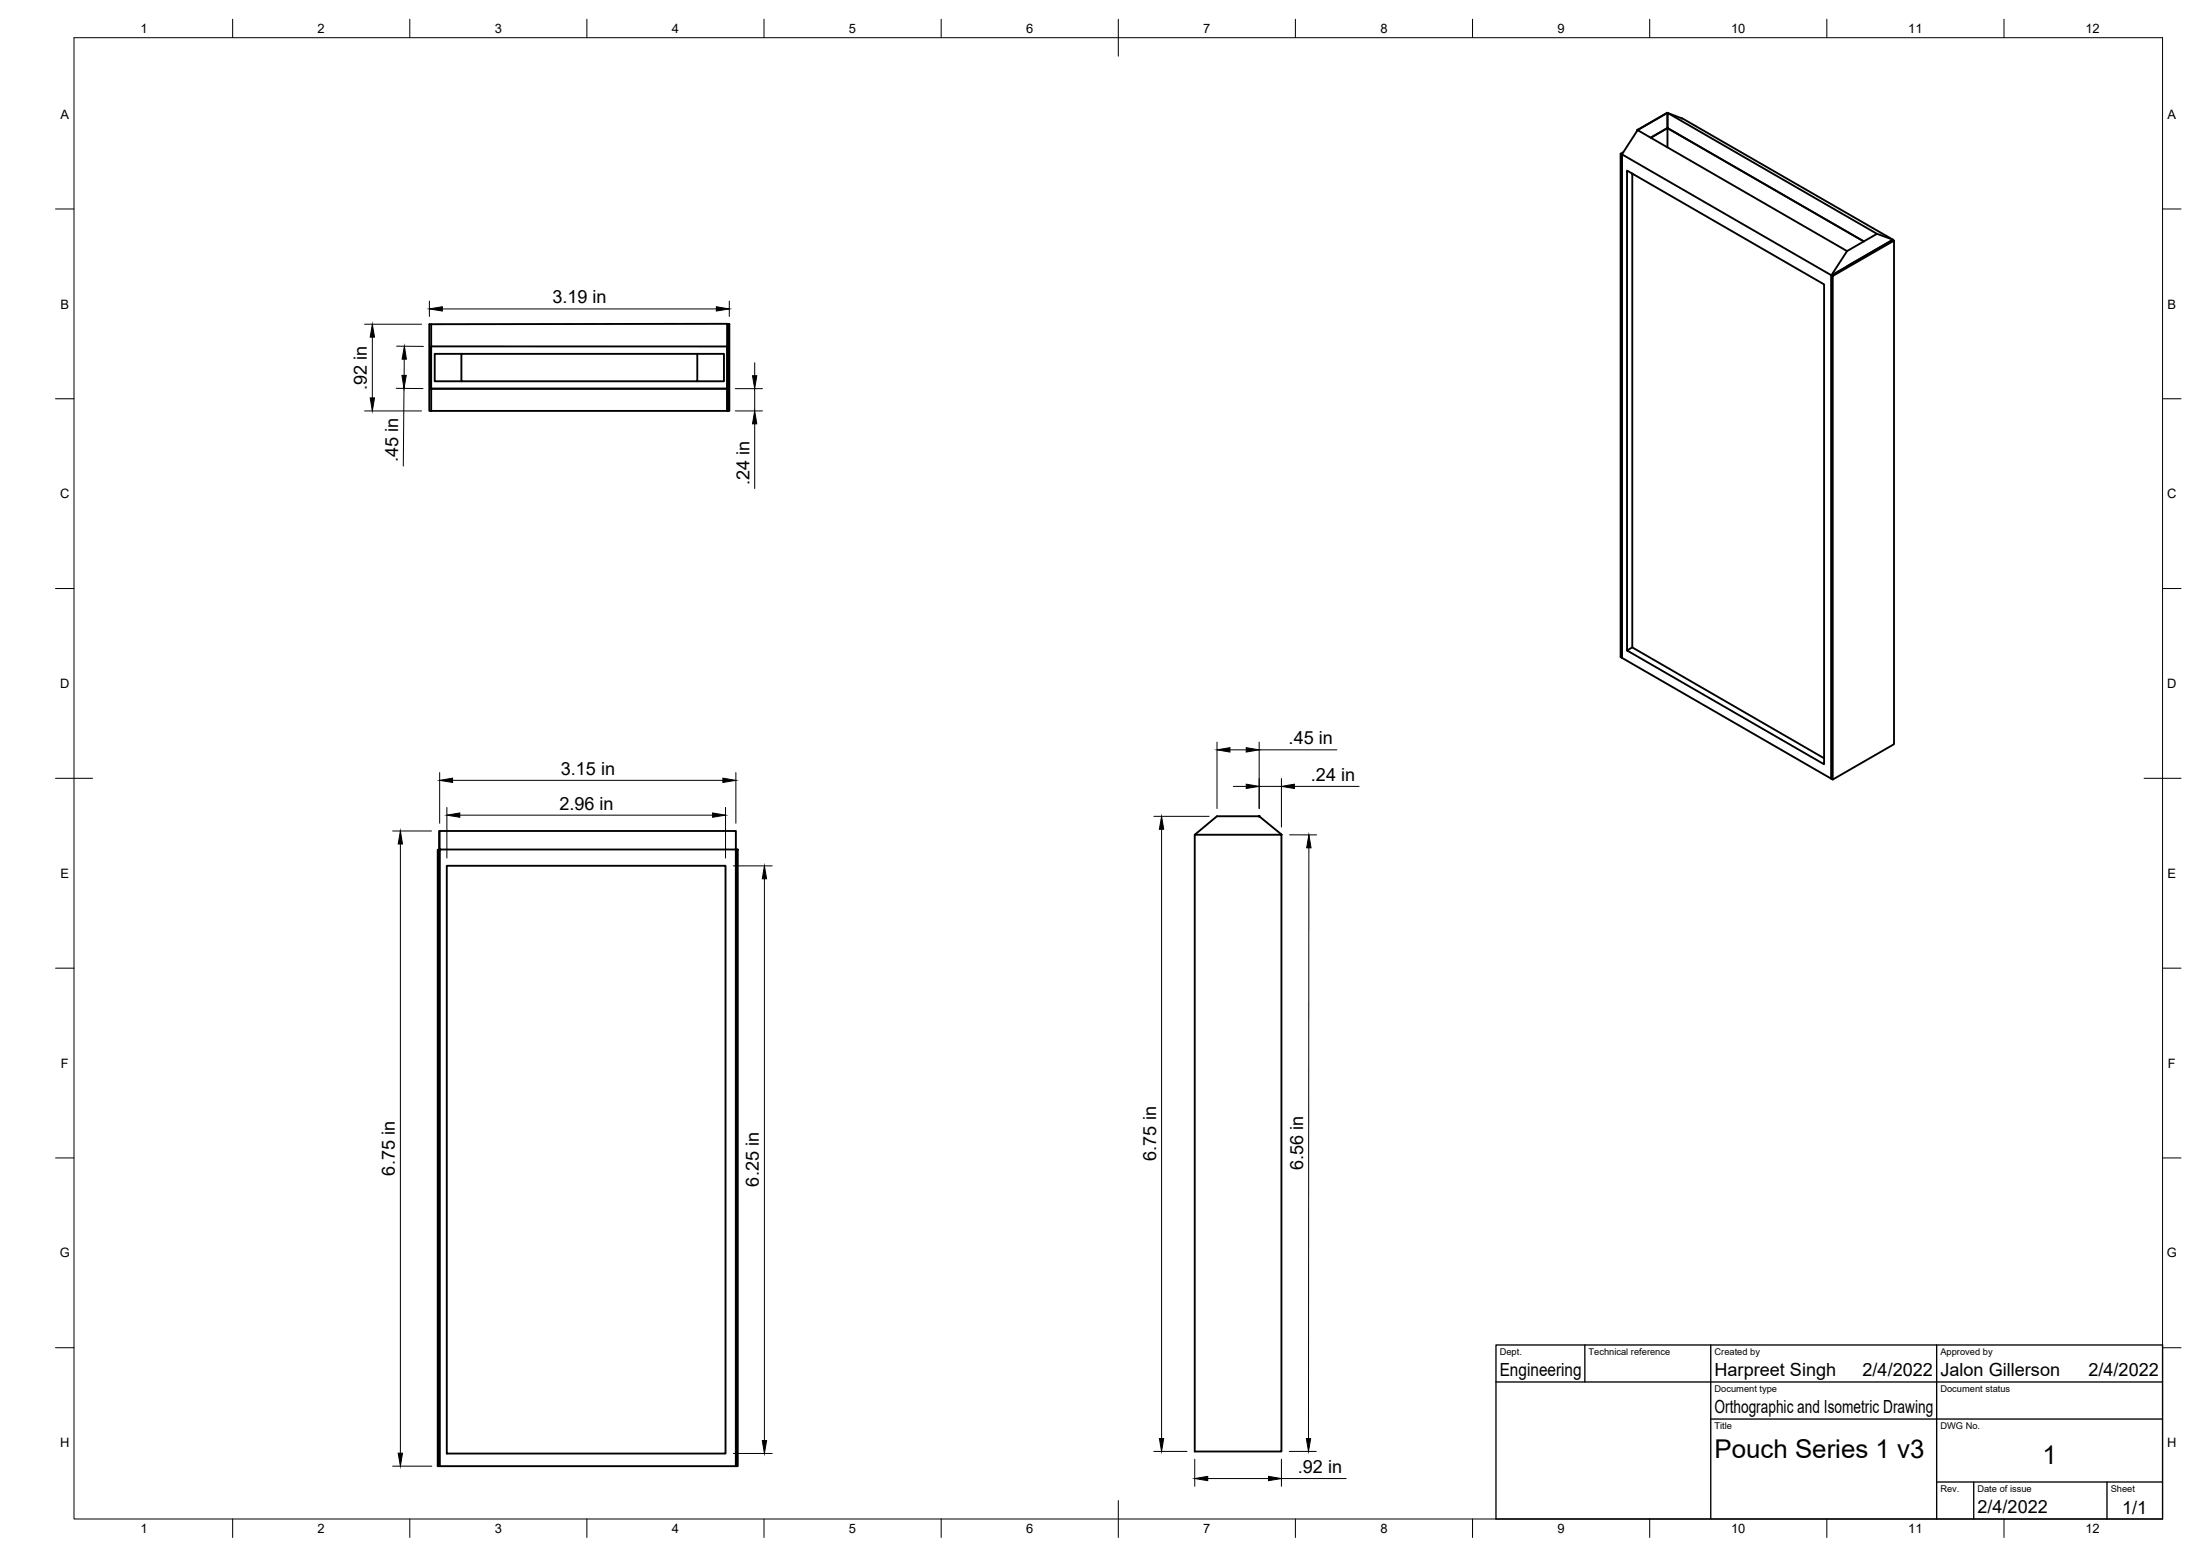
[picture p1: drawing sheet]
<svg xmlns="http://www.w3.org/2000/svg" width="594mm" height="420mm" viewBox="0 0 594 420" stroke-linecap="round" stroke-linejoin="round" font-family="sans-serif">
<!-- layer: Visible -->
<g fill="none" stroke="#000" stroke-width=".51">
<path d="M442.2 35.1v.1M442.2 35.1l56.6 32.7 8.1-4.7M442.2 35.1l-4.2 6.6M445.8 37.2l4.5-2.7 53 30.7-53-30.6zM450.3 34.5l-.1-4.1-8 4.7 8.1-4.6 4.2 1.6 56.7 32.6-12.4 7.2M450.3 34.6v-4.1l56.6 32.6M450.3 34.6v5.2M454.2 32h.1M437.6 41.5l.4 .2v135.9l-.4-.2zM438 41.7l56.5 32.6 4.3-6.5M438 41.7v135.9l56.5 32.7v-136l16.6-9.5 .4 .2-16.6 9.5M438.4 41.1l-.8 .4"/>
<path d="M440.8 46.9v127.9l-1.4 .8v-129.5l53.2 30.7v129.6l-53.2-30.8M494.5 74.3l.4 .2v136l-.4-.2zM506.9 63.1l4.3 1.6M511.5 65v136l-16.6 9.5M116.3 93.5l.1 11.4zM116.4 87.5h-.5v23.5h.5M124.6 95.5h63.7v7.5h-63.7zM124.6 95.5h-7.2v7.5h7.2M188.3 95.5h7.2v7.5h-7.2M196.4 87.5h.6v23.5h-.6zM196.4 87.4v6.2M116.4 104.9h80"/>
<path d="M116.4 111h80M116.4 104.9v.1M196.4 104.9v-17.5l-80 .1v6l80 .1v11.4h-80v6M196.4 104.9v6.1v-6M440.8 174.8l51.8 29.9M118.2 229.4h.5v166.5h-.5zM118.7 224.4l-.1 5 .1-5h80v5h-80v166.5h80v-166.5M120.6 233.8h75.3v158.7h-75.3zM198.7 229.4h.5v166.5h-.5zM322.6 225.4h23.4v166.5h-23.4v-166.5l6-5h11.4l6 5"/>
</g>
<g fill="#000" stroke="#000" stroke-width=".27">
<circle cx="442.2" cy="35.1" r=".24"/>
<circle cx="340" cy="220.4" r=".24"/>
</g>
<!-- layer: Border -->
<g fill="none" stroke="#000" stroke-width=".27">
<path d="M20 10.2h564v400h-564zM62.8 5.2v5M110.7 5.2v5M158.5 5.2v5M206.3 5.2v5M254.1 5.2v5M302 5.2v10M349.8 5.2v5M397.6 5.2v5M445.5 5.2v5M493.3 5.2v5M541.1 5.2v5"/>
<path d="M15 56.4h5M584 56.4h5M15 107.7h5M584 107.7h5M15 158.9h5M584 158.9h5M15 210.2h10M579 210.2h10M15 261.4h5M584 261.4h5M15 312.7h5M584 312.7h5"/>
<path d="M15 363.9h5M584 363.9h5M62.8 410.2v5M110.7 410.2v5M158.5 410.2v5M206.3 410.2v5M254.1 410.2v5M302 405.2v10M349.8 410.2v5M397.6 410.2v5M445.5 410.2v5M493.3 410.2v5"/>
<path d="M541.1 410.2v5"/>
</g>
<!-- layer: TitleBlock -->
<path d="M404 363.2h180v47h-180zM404 373.2h180M428 363.2v10M462 363.2v47M523 363.2v47M462 383.2h122M523 400.2h61M533 400.2v10M569 400.2v10" fill="none" stroke="#000" stroke-width=".36"/>
<!-- layer: Dimensions -->
<g fill="none" stroke="#000" stroke-width=".27">
<path d="M98.4 87.5h15.4M100.5 91v16.4M107.1 93.5h7.2M109.2 97l-.1 4.4M116 81.3v4.1M119.4 83.4h74M196.9 81.3v4.1M203.8 97.9v3.6M98.4 111h15.4M107 104.9h7.2M109.1 104.9l-.2 21M198.5 104.9h7.4"/>
<path d="M198.5 111h7.4M203.8 104.9v6.1M203.8 114.4v17.5M118.7 208.6v13.7M120.7 218v13.7M122.2 210.7h73M195.9 218v13.7M198.7 208.6v13.7M328.6 200.4v17.9M332.1 202.5h4.4M333 212.3h3.5M340 200.4v17.9"/>
<path d="M340 202.5h21M340 212.3h6M346 210.2v13.1M349.5 212.3h17.5M106 224.4h10.5M108.1 227.9v164.5M124.2 220.1h68.2M198 233.8h10.5M206.4 237.3v151.7M311.6 220.4h14.9M313.7 223.9v164.5M348.2 225.4h7.3"/>
<path d="M353.4 228.9l-.1 159.5M106 395.9h10.6M198 392.5h10.5M311.6 391.9h8.9M322.6 394v7.3M326.1 399.2h16.4M346 394v7.3M346 399.2h17.5M348.1 391.9h7.4"/>
</g>
<g fill="#000" stroke="#000" stroke-width=".27">
<path d="M100.5 87.5l.6 3.5h-1.1zM109.2 93.5l.5 3.5h-1.1zM116 83.4l3.4-.6v1.2zM193.4 82.8l3.5 .6-3.5 .6zM100 107.4h1.1l-.6 3.6zM108.5 101.4h1.2l-.6 3.5zM203.2 101.5h1.2l-.6 3.4zM203.8 111l.6 3.4h-1.2zM118.7 210.7l3.5-.6v1.2zM120.7 220.1l3.5-.6v1.2zM192.4 219.5l3.5 .6-3.5 .6zM195.2 210.1l3.5 .6-3.5 .6z"/>
<path d="M328.6 202.5l3.5-.6v1.2zM336.5 201.9l3.5 .6-3.5 .6zM336.5 211.8l3.5 .5-3.5 .6zM346 212.3l3.5-.5v1.1zM108.1 224.4l.6 3.5h-1.2zM206.4 233.8l.6 3.5h-1.2zM313.7 220.4l.5 3.5h-1.1zM353.4 225.4l.6 3.5h-1.2zM107.5 392.4h1.2l-.6 3.5zM205.8 389h1.2l-.6 3.5zM313.1 388.4h1.1l-.5 3.5zM322.6 399.2l3.5-.5v1.1z"/>
<path d="M342.5 398.7l3.5 .5-3.5 .6zM352.8 388.4h1.1l-.6 3.5z"/>
</g>
<g font-size="7">
<text x="463" y="393.7">Pouch Series 1 v3</text>
<text x="551.5" y="395.4">1</text>
</g>
<g font-size="4.9">
<text x="149.2" y="81.9">3.19 in</text>
<text x="99.1" y="105.3" transform="rotate(-90 99.1 105.3)">.92 in</text>
<text x="107.5" y="124.9" transform="rotate(-89 107.5 124.9)">.45 in</text>
<text x="202.4" y="131" transform="rotate(-90 202.4 131)">.24 in</text>
<text x="348" y="201">.45 in</text>
<text x="151.4" y="209.3">3.15 in</text>
<text x="354" y="210.9">.24 in</text>
<text x="151" y="218.7">2.96 in</text>
<text x="106.7" y="317.4" transform="rotate(-90 106.7 317.4)">6.75 in</text>
<text x="312.2" y="313.4" transform="rotate(-90 312.2 313.4)">6.75 in</text>
<text x="351.9" y="316" transform="rotate(-90 351.9 316)">6.56 in</text>
<text x="205" y="320.4" transform="rotate(-90 205 320.4)">6.25 in</text>
<text x="405" y="371.7">Engineering</text>
<text x="463" y="371.7">Harpreet Singh</text>
<text x="502.9" y="371.7">2/4/2022</text>
<text x="524" y="371.7">Jalon Gillerson</text>
<text x="563.9" y="371.7">2/4/2022</text>
<text x="463" y="381.7">Orthographic and Isometric Drawing</text>
<text x="350.5" y="397.8">.92 in</text>
<text x="534" y="408.7">2/4/2022</text>
<text x="573.1" y="408.8">1/1</text>
</g>
<g font-size="3.5">
<text x="37.9" y="8.9">1</text>
<text x="85.8" y="8.9">2</text>
<text x="133.6" y="8.9">3</text>
<text x="181.4" y="8.9">4</text>
<text x="229.3" y="8.9">5</text>
<text x="277.1" y="8.9">6</text>
<text x="324.9" y="8.9">7</text>
<text x="372.7" y="8.9">8</text>
<text x="420.6" y="8.9">9</text>
<text x="467.4" y="8.9">10</text>
<text x="515.3" y="8.9">11</text>
<text x="563.1" y="8.9">12</text>
<text x="16.3" y="32">A</text>
<text x="585.3" y="32">A</text>
<text x="16.3" y="83.3">B</text>
<text x="585.3" y="83.3">B</text>
<text x="16.2" y="134.6">C</text>
<text x="585.2" y="134.6">C</text>
<text x="16.2" y="185.8">D</text>
<text x="585.2" y="185.8">D</text>
<text x="16.3" y="237">E</text>
<text x="585.3" y="237">E</text>
<text x="16.4" y="288.3">F</text>
<text x="585.4" y="288.3">F</text>
<text x="16.1" y="339.6">G</text>
<text x="585.1" y="339.6">G</text>
<text x="16.2" y="390.8">H</text>
<text x="585.2" y="390.8">H</text>
<text x="37.9" y="413.9">1</text>
<text x="85.8" y="413.9">2</text>
<text x="133.6" y="413.9">3</text>
<text x="181.4" y="413.9">4</text>
<text x="229.3" y="413.9">5</text>
<text x="277.1" y="413.9">6</text>
<text x="324.9" y="413.9">7</text>
<text x="372.7" y="413.9">8</text>
<text x="420.6" y="413.9">9</text>
<text x="467.4" y="413.9">10</text>
<text x="515.3" y="413.9">11</text>
<text x="563.1" y="413.9">12</text>
</g>
<g font-size="2.5">
<text x="405" y="366">Dept.</text>
<text x="429" y="366">Technical reference</text>
<text x="463" y="366">Created by</text>
<text x="524" y="366">Approved by</text>
<text x="463" y="376">Document type</text>
<text x="524" y="376">Document status</text>
<text x="463" y="386">Title</text>
<text x="524" y="386">DWG No.</text>
<text x="524" y="403">Rev.</text>
<text x="534" y="403">Date of issue</text>
<text x="570" y="403">Sheet</text>
</g>
</svg>
